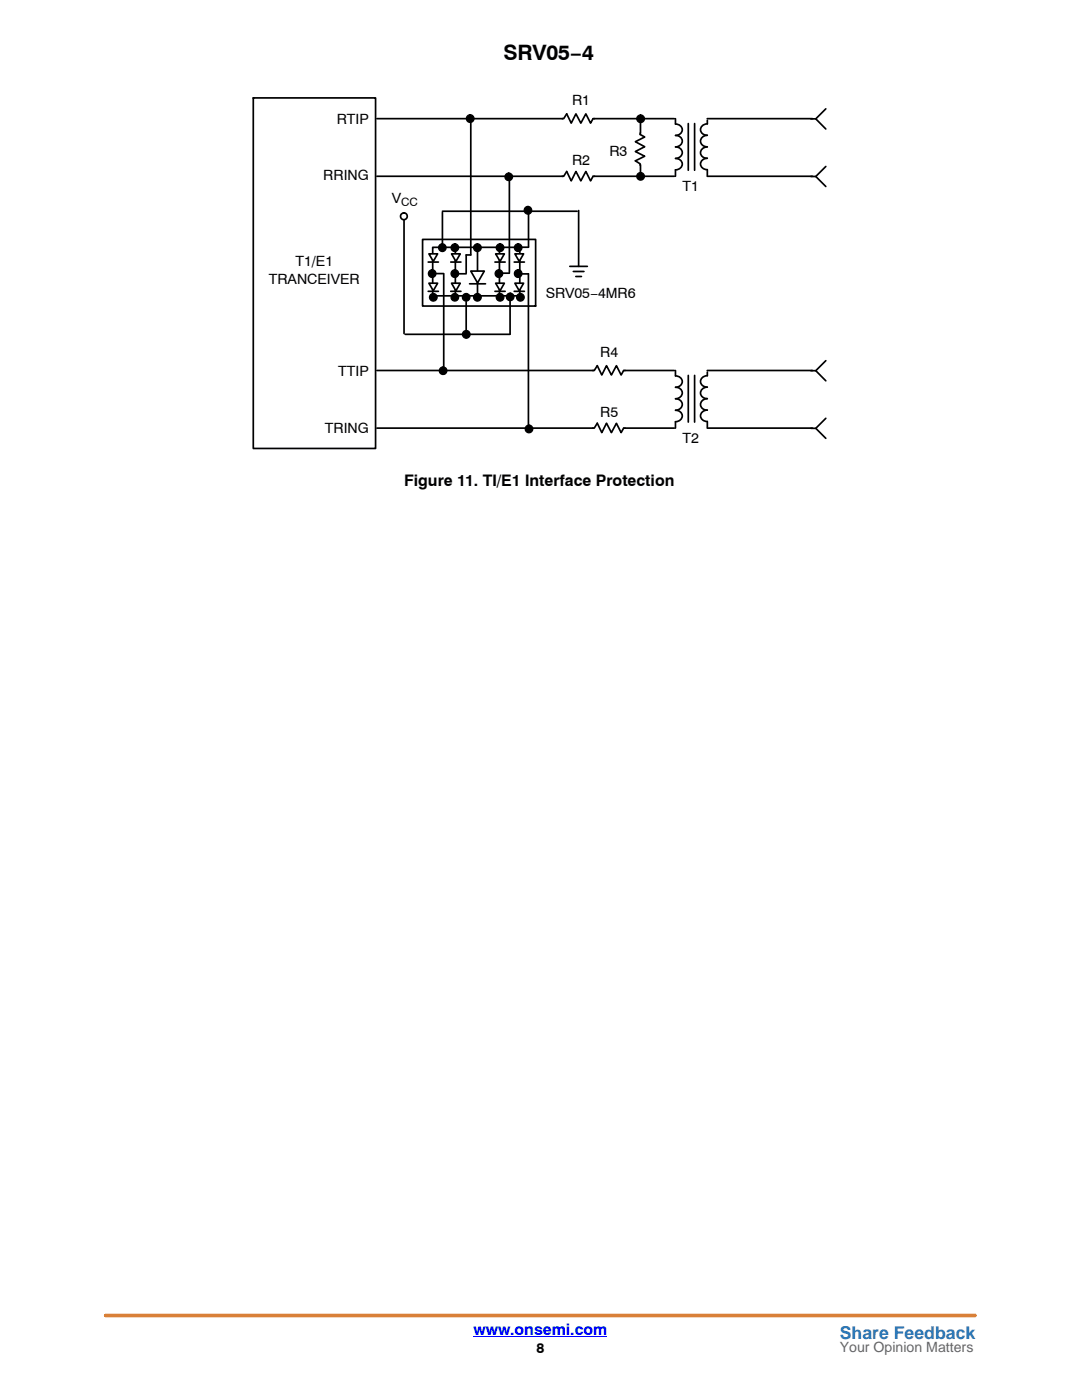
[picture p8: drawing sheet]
<svg xmlns="http://www.w3.org/2000/svg" width="216mm" height="279mm" viewBox="0 0 216 279" stroke-linecap="round" stroke-linejoin="round" font-family="sans-serif">
<path d="M21.1 262.5h173.5" fill="none" stroke="#d98038" stroke-width=".72"/>
<path d="M94.5 266.7h26.7" fill="none" stroke="#00f" stroke-width=".2"/>
<path d="M127.8 23.7v11.5M93.7 56.6h3.2M95.3 49.6v10.1" fill="none" stroke="#000" stroke-width=".34"/>
<path d="M93.9 54.1h2.7l-1.3 2.3z" fill="#fff"/>
<path d="M93.9 54.1h2.7l-1.3 2.3zM113.7 53.2h3.5M114.4 54.2h2.1M114.9 55.2h1.1M115.5 42v11.2" fill="none" stroke="#000" stroke-width=".34"/>
<path d="M140.6 24.4h1v9.7h-1z" fill="#fff"/>
<path d="M141.1 29.3a1.15 1.15 0 0 0-1.3 1.2 1.15 1.15 0 0 0 1.3 1.1 1.15 1.15 0 0 0-1.3 1.1 1.15 1.15 0 0 0 1.3 1.2v1.1M141.1 24v.7a1.16 1.16 0 0 0-1.3 1.2 1.16 1.16 0 0 0 1.3 1.1 1.16 1.16 0 0 0-1.3 1.1 1.16 1.16 0 0 0 1.3 1.2" fill="none" stroke="#000" stroke-width=".34"/>
<path d="M134.3 24.5h1v9.7h-1z" fill="#fff"/>
<path d="M127.7 26.5v.3l.9 .5-1.8 1 1.8 1-1.8 .9 1.8 1-1.8 .9 .9 .6v.3M134.8 23.7v1.1a1.15 1.15 0 0 1 1.3 1.1 1.15 1.15 0 0 1-1.3 1.1M134.8 27a1.16 1.16 0 0 1 1.3 1.2 1.16 1.16 0 0 1-1.3 1.1M134.8 29.3a1.16 1.16 0 0 1 1.3 1.2 1.16 1.16 0 0 1-1.3 1.1M134.8 31.6a1.15 1.15 0 0 1 1.3 1.2 1.15 1.15 0 0 1-1.3 1.1v1.3M137.3 24.7v9.3M138.6 24.7v9.3M84.3 47.8h22.6v13.3h-22.6zM86.3 49.4h17.4v9.6h-17.4zM90.9 49.6v9.2M99.7 49.6v9.2M102.6 58.1h2" fill="none" stroke="#000" stroke-width=".34"/>
<path d="M127.1 26.8h1.3v5.9h-1.3z" fill-rule="evenodd" fill="#fff" stroke="#fff" stroke-width=".34"/>
<g fill="#000" stroke="#000" stroke-width=".26">
<circle cx="90.8" cy="59.3" r=".75"/>
<circle cx="95.3" cy="59.3" r=".76"/>
<circle cx="99.8" cy="59.3" r=".76"/>
</g>
<path d="M102.7 56.5h1.8l-.9 1.5z" fill="#fff"/>
<path d="M102.6 52.3h2M102.7 56.5h1.8l-.9 1.5z" fill="none" stroke="#000" stroke-width=".34"/>
<g fill="#000" stroke="#000" stroke-width=".26">
<circle cx="86.2" cy="54.6" r=".76"/>
<circle cx="90.8" cy="49.4" r=".76"/>
<circle cx="90.8" cy="54.6" r=".76"/>
<circle cx="95.3" cy="49.4" r=".76"/>
<circle cx="99.5" cy="54.6" r=".76"/>
<circle cx="99.8" cy="49.4" r=".76"/>
<circle cx="103.4" cy="54.6" r=".76"/>
</g>
<path d="M102.7 50.7h1.8l-.9 1.5z" fill="#fff"/>
<path d="M98.8 58.1h2M102.7 50.7h1.8l-.9 1.5z" fill="none" stroke="#000" stroke-width=".34"/>
<path d="M98.9 56.5h1.7l-.8 1.5z" fill="#fff"/>
<path d="M98.8 52.3h2M98.9 56.5h1.7l-.8 1.5z" fill="none" stroke="#000" stroke-width=".34"/>
<path d="M98.9 50.7h1.7l-.8 1.5z" fill="#fff"/>
<path d="M89.9 58.1h2.1M98.9 50.7h1.7l-.8 1.5z" fill="none" stroke="#000" stroke-width=".34"/>
<path d="M90.1 56.5h1.7l-.8 1.5z" fill="#fff"/>
<path d="M89.9 52.3h2.1M90.1 56.5h1.7l-.8 1.5z" fill="none" stroke="#000" stroke-width=".34"/>
<path d="M90.1 50.7h1.7l-.8 1.5z" fill="#fff"/>
<path d="M85.4 58.1h2.1M90.1 50.7h1.7l-.8 1.5z" fill="none" stroke="#000" stroke-width=".34"/>
<path d="M85.6 56.5h1.7l-.8 1.5z" fill="#fff"/>
<path d="M85.4 52.3h2.1M85.6 56.5h1.7l-.8 1.5z" fill="none" stroke="#000" stroke-width=".34"/>
<path d="M85.6 50.7h1.7l-.8 1.5z" fill="#fff"/>
<g fill="none" stroke="#000" stroke-width=".34">
<path d="M50.5 19.5h24.4v70h-24.4zM93.9 24.6v26.3h-.9v3.6M101.6 35.2v19.2M161.8 23.7h1l2 2M164.8 21.7l-2 2M80.6 43.3v23.3M85.6 50.7h1.7l-.8 1.5zM86.5 54.6h2M88.3 42.2h26.9M88.3 42.4v7M88.5 54.7v19.4M91 54.6h2"/>
<path d="M99.6 54.5h2M101.8 59.1v7.6M103.4 54.7h2M105.4 54.6v31.2M80.8 66.7h20.9M93 60.2v7.2"/>
</g>
<g fill="#000" stroke="#000" stroke-width=".26">
<circle cx="93.8" cy="23.7" r=".76"/>
<circle cx="101.5" cy="35.3" r=".75"/>
<circle cx="86.5" cy="59.3" r=".76"/>
<circle cx="88.3" cy="49.4" r=".76"/>
<circle cx="93" cy="59.3" r=".75"/>
<circle cx="101.8" cy="59.3" r=".75"/>
<circle cx="103.4" cy="49.4" r=".76"/>
<circle cx="103.8" cy="59.3" r=".76"/>
<circle cx="88.4" cy="74" r=".75"/>
<circle cx="93" cy="66.7" r=".76"/>
<circle cx="105.5" cy="85.6" r=".76"/>
</g>
<circle cx="80.6" cy="43.2" r=".68" fill="#fff"/>
<g fill="none" stroke="#000" stroke-width=".34">
<path d="M75.2 35.2h59.4M75.2 23.7h59.4M112.2 23.7h.3l.6-1 .9 1.9 .9-1.9 1 1.9 1-1.9 .9 1.9 .5-.9M112.2 35.2h.3l.6-1 .9 1.9 .9-1.9 1 1.9 1-1.9 .9 1.9 .5-.9M141.1 35.2h21M141.1 23.7h21M103.4 49.3h2.1M105.5 42v7.3M75.2 73.9h59.4M118.3 73.9h.3l.6-.9 .9 1.8 .9-1.8 1 1.8 1-1.8 .9 1.8 .5-.9M75.2 85.4h59.4M118.3 85.4h.3l.6-.9 .9 1.8 .9-1.8 1 1.8 1-1.8 .9 1.8 .5-.9"/>
<circle cx="80.6" cy="43.2" r=".68"/>
</g>
<g fill="#000" stroke="#000" stroke-width=".26">
<circle cx="127.8" cy="35.2" r=".76"/>
<circle cx="127.8" cy="23.7" r=".76"/>
<circle cx="105.4" cy="42" r=".76"/>
</g>
<g fill="#fff" stroke="#fff" stroke-width=".34">
<path d="M112.5 23.1h5.8v1.2h-5.8z" fill-rule="evenodd"/>
<path d="M112.5 34.6h5.8v1.2h-5.8z" fill-rule="evenodd"/>
<path d="M118.6 73.3h5.8v1.3h-5.8z" fill-rule="evenodd"/>
<path d="M118.6 84.8h5.8v1.3h-5.8z" fill-rule="evenodd"/>
</g>
<path d="M140.6 74.7h1v9.6h-1z" fill="#fff"/>
<path d="M141.1 74.2v.8a1.16 1.16 0 0 0-1.3 1.1 1.16 1.16 0 0 0 1.3 1.2 1.16 1.16 0 0 0-1.3 1.1 1.16 1.16 0 0 0 1.3 1.2 1.16 1.16 0 0 0-1.3 1.1 1.16 1.16 0 0 0 1.3 1.1 1.15 1.15 0 0 0-1.3 1.2 1.15 1.15 0 0 0 1.3 1.1v1.2" fill="none" stroke="#000" stroke-width=".34"/>
<path d="M134.3 74.8h1v9.7h-1z" fill="#fff"/>
<g fill="none" stroke="#000" stroke-width=".34">
<path d="M161.8 35.2h1l2 2M164.8 33.2l-2 2M134.8 73.9v1.1a1.15 1.15 0 0 1 1.3 1.2 1.15 1.15 0 0 1-1.3 1.1M134.8 77.3a1.16 1.16 0 0 1 1.3 1.2 1.16 1.16 0 0 1-1.3 1.1M134.8 79.6a1.16 1.16 0 0 1 1.3 1.2 1.16 1.16 0 0 1-1.3 1.1M137.3 74.9v9.3M138.6 74.9v9.3M141.1 73.9h21M161.8 74h1l2 2M164.8 72l-2 2M134.8 81.9a1.15 1.15 0 0 1 1.3 1.1 1.15 1.15 0 0 1-1.3 1.2v1.2M141.1 85.4h21"/>
<path d="M161.8 85.5h1l2 2M164.8 83.5l-2 2"/>
</g>
<text font-size="4.2" x="100.4" y="12">SRV05−4</text>
<text font-size="3.5" fill="#2a78b8" x="167.6" y="267.2">Share Feedback</text>
<text font-size="3.2" x="80.6" y="96.9">Figure 11. TI/E1 Interface Protection</text>
<text font-size="3.2" fill="#00f" x="94.5" y="266.4">www.onsemi.com</text>
<g font-size="2.8">
<text x="114.1" y="20.9">R1</text>
<text x="67.2" y="24.7">RTIP</text>
<text x="114.1" y="32.9">R2</text>
<text x="121.6" y="31.1">R3</text>
<text x="64.5" y="36">RRING</text>
<text x="78.2" y="40.6">V</text>
<text x="136.2" y="38.1">T1</text>
<text x="59" y="53.1">T1/E1</text>
<text x="53.6" y="56.6">TRANCEIVER</text>
<text x="108.9" y="59.5">SRV05−4MR6</text>
<text x="119.8" y="71.2">R4</text>
<text x="67.5" y="75">TTIP</text>
<text x="119.8" y="83.1">R5</text>
<text x="64.8" y="86.5">TRING</text>
<text x="136.2" y="88.3">T2</text>
<text x="107" y="270">8</text>
</g>
<text font-size="2.8" fill="#646669" x="167.6" y="269.9">Your Opinion Matters</text>
<text font-size="2.3" x="80.1" y="41.2">CC</text>
</svg>
